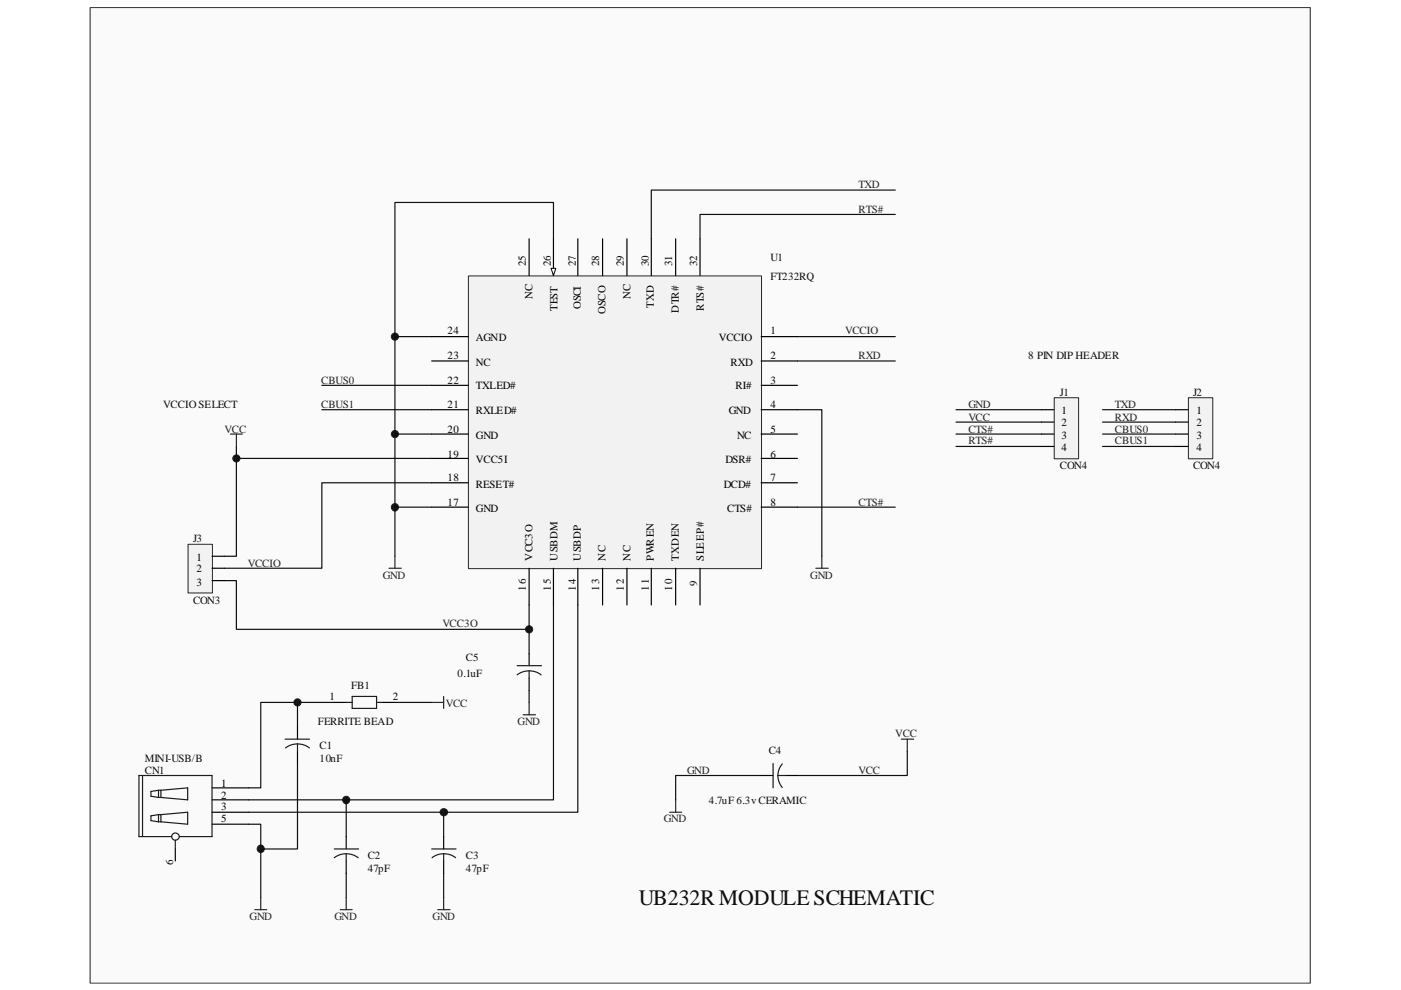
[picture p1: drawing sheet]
<svg xmlns="http://www.w3.org/2000/svg" width="297mm" height="210mm" viewBox="0 0 297 210" stroke-linecap="round" stroke-linejoin="round" font-family="sans-serif">
<path d="M19.2 1.7h258.6v206.7h-258.6z" fill="#fafafa"/>
<path d="M19.1 1.6h258.7v206.8h-258.7z" fill="none" stroke="#404040" stroke-width=".21"/>
<path d="M19.2 1.7h258.6v206.7h-258.6z" fill="#fafafa"/>
<path d="M19.1 1.6h258.7v206.8h-258.7z" fill="none" stroke="#404040" stroke-width=".21"/>
<g fill="none" stroke="#242424" stroke-width=".25">
<path d="M48.8 92h2.6M50.1 92v2.7M83.7 117.9v2.6M174.2 117.9v2.6M82.5 120.5h2.6M173 120.5h2.6M91.5 148.9h2.6M94.1 147.7v2.5M110.9 151.6h2.6M112.2 148.9v2.7M191.1 156.7h2.6M192.4 156.7v2.6"/>
<path d="M142 172.2h2.5M143.3 169.6v2.6M54 192.9h2.6M55.3 190.3v2.6M72.1 192.9h2.6M73.4 190.3v2.6M92.8 192.9h2.6M94.1 190.3v2.6"/>
</g>
<g fill="#242424" stroke="#242424" stroke-width=".21">
<circle cx="83.7" cy="71.4" r=".76"/>
<circle cx="83.7" cy="92" r=".76"/>
<circle cx="50.1" cy="97.2" r=".76"/>
<circle cx="83.7" cy="107.5" r=".77"/>
<circle cx="112.2" cy="133.4" r=".76"/>
<circle cx="63.1" cy="148.9" r=".76"/>
<circle cx="73.4" cy="169.6" r=".77"/>
<circle cx="94.1" cy="172.2" r=".79"/>
<circle cx="55.3" cy="180" r=".78"/>
</g>
<g fill="none" stroke="#0d0d0d" stroke-width=".25">
<path d="M117.3 50.6v-7.7h-33.6v75M189.8 40.3h-51.7v10.3M189.8 45.5h-41.4v5.1M83.7 71.4h7.8M169.1 71.4h20.7M169.1 76.5h20.7M50.1 94.7v23.2h-2.5M50.1 97.2h41.4M68.2 81.7h23.3M68.2 86.9h23.3M83.7 92h7.8M169.1 86.9h5.1v31"/>
<path d="M202.7 86.9h18.1M202.7 89.5h18.1M202.7 92h18.1M202.7 94.7h18.1M233.8 86.9h15.5M233.8 89.5h15.5M233.8 92h15.5M233.8 94.7h15.5M83.7 107.5h7.8M91.5 102.4h-23.3v18.1h-20.6M169.1 107.5h20.7M47.6 123.1h2.5v10.3h62.1"/>
<path d="M112.2 128.3v10.3M117.3 128.3v41.3h-64.6M122.5 128.3v43.9h-69.8M63.1 148.9v5.2M70.9 148.9h-15.6v18.1h-2.6M83.7 148.9h7.8M112.2 146.4v2.5M192.4 159.3v5.1h-23.3M52.7 174.8h2.6v15.5M63.1 161.9v18.1h-7.8M73.4 169.6v7.8M94.1 172.2v5.2"/>
<path d="M161.4 164.4h-18.1v5.2M73.4 185.2v5.1M94.1 185.2v5.1"/>
</g>
<path d="M223.6 84.4h5.1v12.9h-5.1z" fill="#f2f2f2"/>
<path d="M223.5 84.3h5.2v13h-5.2z" fill="none" stroke="#242424" stroke-width=".21"/>
<path d="M220.8 86.9h2.6M220.8 89.5h2.6M220.8 92h2.6M220.8 94.7h2.6" fill="none" stroke="#000" stroke-width=".25"/>
<path d="M252 84.4h5.1v12.9h-5.1z" fill="#f2f2f2"/>
<path d="M252 84.3h5.1v13h-5.1z" fill="none" stroke="#242424" stroke-width=".21"/>
<path d="M249.3 86.9h2.6M249.3 89.5h2.6M249.3 92h2.6M249.3 94.7h2.6" fill="none" stroke="#000" stroke-width=".25"/>
<path d="M40 115.5h5v10.2h-5z" fill="#f2f2f2"/>
<path d="M39.9 115.4h5.1v10.3h-5.1z" fill="none" stroke="#242424" stroke-width=".21"/>
<path d="M45 117.9h2.6M45 120.5h2.6M45 123.1h2.6" fill="none" stroke="#000" stroke-width=".25"/>
<path d="M99.4 58.6h62.1v62h-62.1z" fill="#f2f2f2"/>
<path d="M99.3 58.5h62.2v62.1h-62.2z" fill="none" stroke="#242424" stroke-width=".21"/>
<g fill="none" stroke="#000" stroke-width=".25">
<path d="M112.2 50.6v7.8M117.3 50.6v7.8M91.5 71.4h7.8M91.5 76.5h7.8M161.4 71.4h7.7M161.4 76.5h7.7M91.5 81.7h7.8M91.5 86.9h7.8M91.5 92h7.8M91.5 97.2h7.8M161.4 81.7h7.7M161.4 86.9h7.7"/>
<path d="M161.4 92h7.7M161.4 97.2h7.7M91.5 102.4h7.8M91.5 107.5h7.8M161.4 102.4h7.7M161.4 107.5h7.7M112.2 120.5v7.8M117.3 120.5v7.8M122.5 120.5v7.8M127.8 120.5v7.8M132.9 120.5v7.8M138.1 120.5v7.8"/>
<path d="M143.3 120.5v7.8M148.4 120.5v7.8"/>
</g>
<path d="M116.8 56.9h1.1l-.6 1.5z" fill="#fafafa" stroke="#000" stroke-width=".21"/>
<g fill="none" stroke="#000" stroke-width=".25">
<path d="M122.5 50.6v7.8M127.8 50.6v7.8M132.9 50.6v7.8M138.1 50.6v7.8M143.3 50.6v7.8M148.4 50.6v7.8M112.2 138.6v2.5M63.1 154.1v2.6M63.1 159.3v2.6M70.9 148.9h2.5M81.2 148.9h2.5M112.2 143.8v2.6"/>
<path d="M45 167h7.7M45 169.6h7.7M45 172.2h7.7M45 174.8h7.7M73.4 177.4v2.6M94.1 177.4v2.6M161.4 164.4h2.5M166.5 164.4h2.6M37.2 180v2.5M73.4 182.5v2.7M94.1 182.5v2.7"/>
</g>
<g fill="none" stroke="#1a1a1a" stroke-width=".25">
<path d="M60.4 156.7h5.2M63.1 157.7l1.3 .2 1.2 .7M63.1 157.7l-1.4 .2-1.2 .7M63.1 157.7v1.6M73.4 148.9h1.3M74.7 147.7h5.1v2.5h-5.1zM79.8 148.9h1.4M109.6 141.1h5.2M112.2 142.2l1.3 .2 1.2 .7M112.2 142.2l-1.4 .2-1.2 .7M112.2 142.2v1.6M30.2 164.4v13"/>
<path d="M33.6 169.1h.5M33.6 167.6v1.5M33.6 172.7v1.5M33.6 167.6h.5M33.6 172.7h.5M33.6 174.2h.5M33.6 172.7l-1.6 .3v1l1.6 .2M33.6 167.6l-1.6 .2v1l1.6 .3M34.1 167.6l5.7-.6v2.6l-5.7-.5M34.1 172.7l5.7-.5v2.6l-5.7-.6M34.1 167.6v1.5M34.1 172.7v1.5"/>
<path d="M36.4 177.4h-6.9v-13h15.5v13h-7M37.2 178.1v1.9M163.9 161.9v5.1M164.9 164.4l.3 1.4 .7 1.2M164.9 164.4h1.6M165.9 162l-.6 .9-.4 1.5M70.9 180h5.1M73.4 181l1.3 .2 1.2 .7M73.4 181l-1.3 .2-1.2 .7M73.4 181v1.5M91.5 180h5.2M94.1 181l1.3 .2 1.2 .7"/>
<path d="M94.1 181l-1.6 .3-.9 .6M94.1 181v1.5"/>
<circle cx="37.2" cy="177.4" r=".79"/>
</g>
<g fill="none" stroke="#0d0d0d" stroke-width=".25">
<circle cx="83.7" cy="71.4" r=".51"/>
<circle cx="50.1" cy="97.2" r=".51"/>
<circle cx="83.7" cy="92" r=".51"/>
<circle cx="83.7" cy="107.6" r=".53"/>
<circle cx="112.2" cy="133.4" r=".51"/>
<circle cx="63.1" cy="148.9" r=".51"/>
<circle cx="55.3" cy="180" r=".53"/>
<circle cx="73.4" cy="169.6" r=".53"/>
<circle cx="94.1" cy="172.2" r=".53"/>
</g>
<text font-size="4.7" fill="#0d0d0d" x="135.5" y="191.9">UB232RMODULE SCHEMATIC</text>
<g font-size="2.3" fill="#242424">
<text x="182" y="39.9">TXD</text>
<text x="182" y="45.2">RTS#</text>
<text x="179.2" y="70.9">VCCIO</text>
<text x="182" y="76.2">RXD</text>
<text x="68.1" y="81.5">CBUS0</text>
<text x="68.1" y="86.4">CBUS1</text>
<text x="205.3" y="86.4">GND</text>
<text x="205.3" y="89.3">VCC</text>
<text x="236.4" y="86.4">TXD</text>
<text x="236.4" y="89.3">RXD</text>
<text x="47.6" y="91.7">VCC</text>
<text x="205.3" y="94.2">RTS#</text>
<text x="205.3" y="91.7">CTS#</text>
<text x="236.4" y="94.2">CBUS1</text>
<text x="236.4" y="91.7">CBUS0</text>
<text x="182" y="107.2">CTS#</text>
<text x="52.6" y="120.3">VCCIO</text>
<text x="81.1" y="122.8">GND</text>
<text x="171.8" y="122.8">GND</text>
<text x="93.8" y="133">VCC3O</text>
<text x="94.5" y="149.9">VCC</text>
<text x="109.7" y="153.8">GND</text>
<text x="189.8" y="156.3">VCC</text>
<text x="145.7" y="164">GND</text>
<text x="182" y="164">VCC</text>
<text x="140.8" y="174.3">GND</text>
<text x="52.9" y="195.1">GND</text>
<text x="70.9" y="195.1">GND</text>
<text x="91.7" y="195.1">GND</text>
</g>
<g font-size="2.3">
<text x="111.5" y="56.4" transform="rotate(-90 111.5 56.4)">25</text>
<text x="116.8" y="56.4" transform="rotate(-90 116.8 56.4)">26</text>
<text x="122.1" y="56.4" transform="rotate(-90 122.1 56.4)">27</text>
<text x="127" y="56.4" transform="rotate(-90 127 56.4)">28</text>
<text x="132.3" y="56.4" transform="rotate(-90 132.3 56.4)">29</text>
<text x="137.6" y="56.4" transform="rotate(-90 137.6 56.4)">30</text>
<text x="142.5" y="56.4" transform="rotate(-90 142.5 56.4)">31</text>
<text x="147.8" y="56.4" transform="rotate(-90 147.8 56.4)">32</text>
<text x="112.9" y="63.5" transform="rotate(-90 112.9 63.5)">NC</text>
<text x="118.2" y="66" transform="rotate(-90 118.2 66)">TEST</text>
<text x="123.1" y="65.6" transform="rotate(-90 123.1 65.6)">OSCI</text>
<text x="133.7" y="63.5" transform="rotate(-90 133.7 63.5)">NC</text>
<text x="138.6" y="65.3" transform="rotate(-90 138.6 65.3)">TXD</text>
<text x="149.2" y="66" transform="rotate(-90 149.2 66)">RTS#</text>
<text x="94.9" y="70.9">24</text>
<text x="128.4" y="66.7" transform="rotate(-90 128.4 66.7)">OSCO</text>
<text x="143.9" y="66.3" transform="rotate(-90 143.9 66.3)">DTR#</text>
<text x="163.3" y="70.9">1</text>
<text x="94.9" y="76.2">23</text>
<text x="100.9" y="77.6">NC</text>
<text x="100.9" y="72.3">AGND</text>
<text x="152.4" y="72.3">VCCIO</text>
<text x="154.9" y="77.6">RXD</text>
<text x="163.3" y="76.2">2</text>
<text x="94.9" y="81.5">22</text>
<text x="100.9" y="82.6">TXLED#</text>
<text x="155.9" y="82.6">RI#</text>
<text x="163.3" y="81.5">3</text>
<text x="94.9" y="86.4">21</text>
<text x="100.9" y="87.8">RXLED#</text>
<text x="154.5" y="87.8">GND</text>
<text x="163.3" y="86.4">4</text>
<text x="225.1" y="87.8">1</text>
<text x="253.6" y="87.8">1</text>
<text x="94.9" y="91.7">20</text>
<text x="100.9" y="93.1">GND</text>
<text x="156.3" y="93.1">NC</text>
<text x="163.3" y="91.7">5</text>
<text x="225.1" y="90.3">2</text>
<text x="225.1" y="93.1">3</text>
<text x="225.1" y="95.6">4</text>
<text x="253.6" y="90.3">2</text>
<text x="253.6" y="93.1">3</text>
<text x="253.6" y="95.6">4</text>
<text x="94.9" y="102">18</text>
<text x="94.9" y="97">19</text>
<text x="100.9" y="98.1">VCC5I</text>
<text x="153.8" y="98.1">DSR#</text>
<text x="163.3" y="97">6</text>
<text x="163.3" y="102">7</text>
<text x="94.9" y="107.2">17</text>
<text x="100.9" y="103.4">RESET#</text>
<text x="153.5" y="103.4">DCD#</text>
<text x="163.3" y="107.2">8</text>
<text x="100.9" y="108.7">GND</text>
<text x="154.2" y="108.7">CTS#</text>
<text x="41.6" y="118.9">1</text>
<text x="112.9" y="118.9" transform="rotate(-90 112.9 118.9)">VCC3O</text>
<text x="118.2" y="118.9" transform="rotate(-90 118.2 118.9)">USBDM</text>
<text x="123.1" y="118.9" transform="rotate(-90 123.1 118.9)">USBDP</text>
<text x="128.4" y="118.9" transform="rotate(-90 128.4 118.9)">NC</text>
<text x="133.7" y="118.9" transform="rotate(-90 133.7 118.9)">NC</text>
<text x="138.6" y="118.9" transform="rotate(-90 138.6 118.9)">PWREN</text>
<text x="143.9" y="118.9" transform="rotate(-90 143.9 118.9)">TXDEN</text>
<text x="149.2" y="118.9" transform="rotate(-90 149.2 118.9)">SLEEP#</text>
<text x="41.6" y="121.4">2</text>
<text x="41.6" y="124.2">3</text>
<text x="111.5" y="125.2" transform="rotate(-90 111.5 125.2)">16</text>
<text x="116.8" y="125.2" transform="rotate(-90 116.8 125.2)">15</text>
<text x="122.1" y="125.2" transform="rotate(-90 122.1 125.2)">14</text>
<text x="127" y="125.2" transform="rotate(-90 127 125.2)">13</text>
<text x="132.3" y="125.2" transform="rotate(-90 132.3 125.2)">12</text>
<text x="137.6" y="125.2" transform="rotate(-90 137.6 125.2)">11</text>
<text x="142.5" y="125.2" transform="rotate(-90 142.5 125.2)">10</text>
<text x="147.8" y="124.2" transform="rotate(-90 147.8 124.2)">9</text>
<text x="69.8" y="148.5">1</text>
<text x="83.3" y="148.5">2</text>
<text x="46.9" y="166.9">1</text>
<text x="46.9" y="169.3">2</text>
<text x="46.9" y="171.8">3</text>
<text x="46.9" y="174.3">5</text>
<text x="36.7" y="183.4" transform="rotate(-90 36.7 183.4)">6</text>
</g>
<g font-size="2.3" fill="#0d0d0d">
<text x="163.3" y="55.4">U1</text>
<text x="163.3" y="59.3">FT232RQ</text>
<text x="218" y="76.2">8 PIN DIP HEADER</text>
<text x="224.7" y="84">J1</text>
<text x="252.9" y="84">J2</text>
<text x="34.6" y="86.4">VCCIOSELECT</text>
<text x="224.7" y="99.5">CON4</text>
<text x="252.9" y="99.5">CON4</text>
<text x="40.9" y="115">J3</text>
<text x="40.9" y="128.1">CON3</text>
<text x="97" y="143.6">0.1uF</text>
<text x="98.8" y="140.1">C5</text>
<text x="74.4" y="146.1">FB1</text>
<text x="67.4" y="153.8">FERRITE BEAD</text>
<text x="30.7" y="161.6">MINI-USB/B</text>
<text x="67.7" y="158.8">C1</text>
<text x="67.7" y="161.6">10nF</text>
<text x="163" y="159.8">C4</text>
<text x="30.7" y="164">CN1</text>
<text x="150.3" y="170.4">4.7uF 6.3vCERAMIC</text>
<text x="78" y="182">C2</text>
<text x="78" y="184.9">47pF</text>
<text x="98.8" y="182">C3</text>
<text x="98.8" y="184.9">47pF</text>
</g>
</svg>
